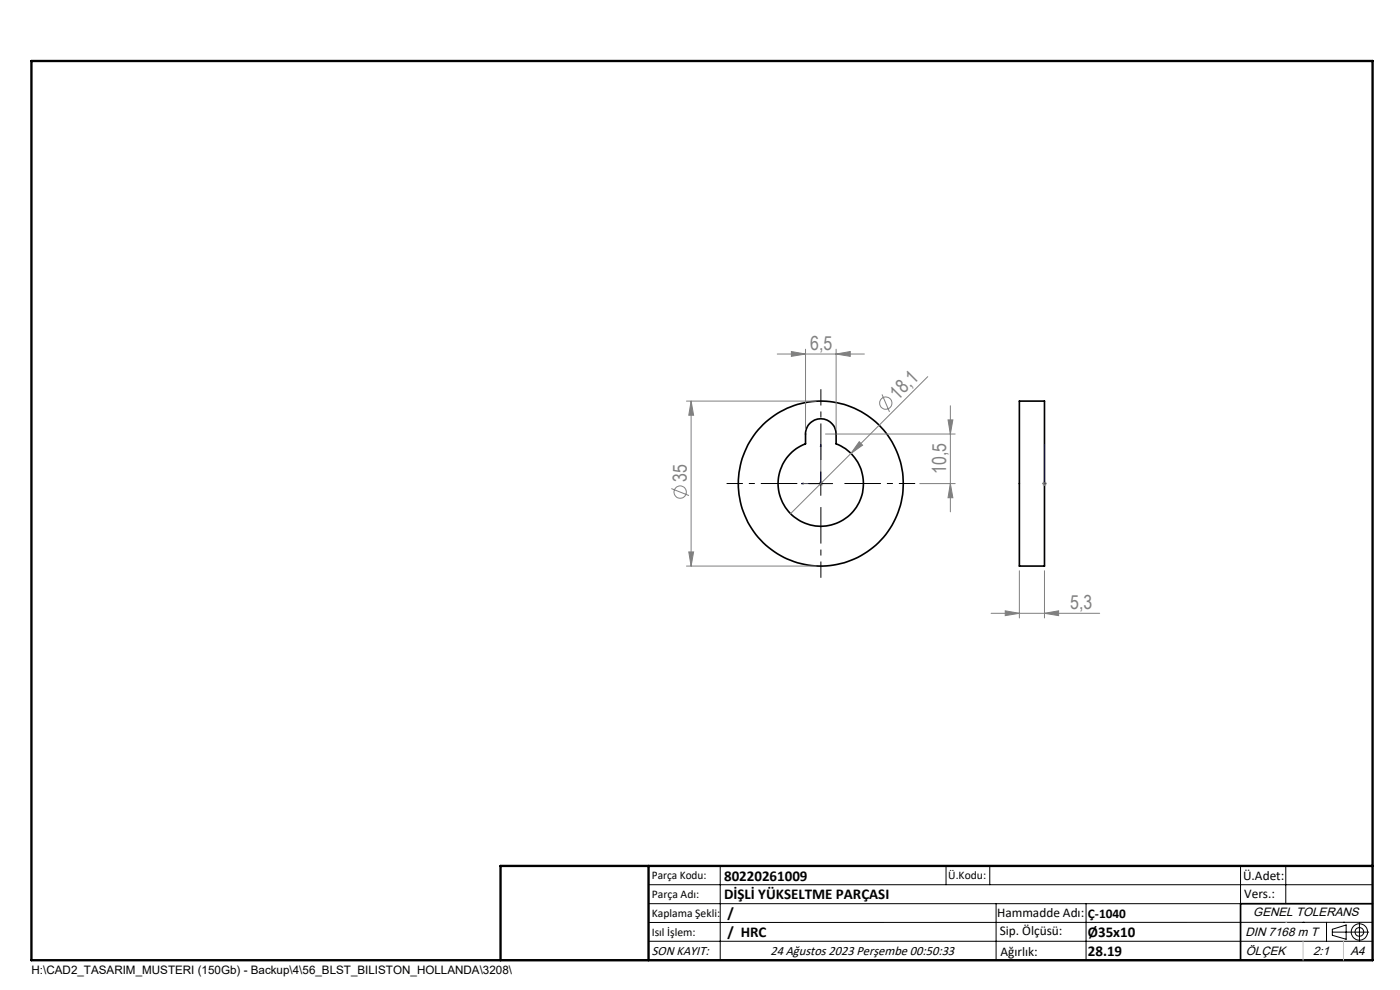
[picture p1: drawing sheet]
<svg xmlns="http://www.w3.org/2000/svg" width="297mm" height="210mm" viewBox="0 0 297 210" stroke-linecap="round" stroke-linejoin="round" font-family="sans-serif">
<g fill="none" stroke="#000" stroke-width=".35">
<path d="M171.7 89.9a3.3 3.3 0 0 1 3.6-.8 3.3 3.3 0 0 1 2.1 3v2a9 9 0 0 1 4 13.9 9 9 0 0 1-14.5 0 9 9 0 0 1 4-13.9v-2.4l.1-.6zM216.3 85.1h5.3v35h-5.3zM291.2 191.7h-28v12M106.2 203.7h185"/>
<circle cx="174.1" cy="102.6" r="17.5"/>
</g>
<g fill="none" stroke="#808080" stroke-width=".21">
<path d="M164.9 75.1h18.5M167.9 74.6l3 .5-3 .5zM170.9 74.1v17M177.4 75.1l3-.5v1zM177.4 74.1v17M196.8 79.9l-16.3 16.3M145.6 85.1h27.5M146.6 85.1v35M146.6 85.1l.5 3h-1zM175.1 92.1h27.5M180.5 96.2l-12.8 12.8M182.3 93.7l.7 .7-2.5 1.8z"/>
<path d="M187.1 83.7l1.6 3.7M201.1 89.1h1l-.5 3zM201.6 86.1v22.5M142.4 103.6l3.8 1.5M146.1 117.1h1l-.5 3zM173.6 102.6h1M173.8 102.2l.7 .7M174.1 102.1v1M195.1 102.6h7.5M201.6 102.6l.5 3h-1zM221.1 102.6h1M221.2 102.2l.7 .7"/>
<path d="M221.6 102.1v1M221.9 102.2l-.7 .7M145.6 120.1h27.5M210.3 130.1h23M213.3 129.6l3 .5-3 .5zM216.3 121.1v10M221.6 130.1l3-.5v1zM221.6 121.1v10"/>
<circle cx="187.9" cy="85.5" r="1.3"/>
<circle cx="144.3" cy="104.4" r="1.3"/>
</g>
<g fill="none" stroke="#000" stroke-width=".21">
<path d="M171.6 102.6h5M174.1 100.1v5M137.6 187.7h153.6M137.6 191.7h153.6M137.6 199.7h153.6M152.8 183.7v20M200.7 183.7v4M210 183.7v4M211.3 191.7v12M230.4 191.7v12M263.2 183.7v20M272.8 183.7v8"/>
<path d="M276.4 195.6h.1M281.4 195.6v4.1M282.6 197.7h7.8M282.6 197.1l3-.9v3l-3-.8zM285 195.6h.1M288.4 195.8v3.8M291.2 195.6l-153.6 .1"/>
<circle cx="288.4" cy="197.7" r="1.74"/>
<circle cx="288.4" cy="197.7" r=".93"/>
</g>
<path d="M174.1 94.3l.1 .4h-.2zM174.1 94.3v8.3h-4.1M221.6 94.3v.4v-.4M221.6 94.3v8.3M170 102.6l.4-.1v.2zM221.6 102.5v.2zM221.6 102.6h.1" fill="none" stroke="#00f" stroke-width=".21"/>
<path d="M174.1 97.6v-15M169.1 102.6h-15M174.1 107.6v15M179.1 102.6h15" fill="none" stroke="#000" stroke-width=".21" stroke-dasharray="15.2 1.3 1.3 1.3" stroke-dashoffset="7.5" stroke-linecap="butt"/>
<path d="M6.7 12.9h284.5v190.8h-284.5zM137.6 183.7v20M291.2 183.7h-185v20" fill="none" stroke="#000" stroke-width=".5"/>
<path d="M272.8 195.6h.1M276.4 199.7v4M285 199.7v4" fill="none" stroke="#c0c0c0" stroke-width=".21"/>
<g fill="#00f">
<path d="M170 102.6l.4 .1v-.2zM174.1 94.3l-.1 .4h.2z"/>
<path d="M221.6 102.5v.2zM221.6 94.3v.4z"/>
</g>
<g fill="#808080">
<path d="M182.3 93.7l.7 .7-2.5 1.8z"/>
<path d="M177.4 75.1l3-.5v1zM167.9 74.6l3 .5-3 .5z"/>
<path d="M213.3 129.6l3 .5-3 .5zM221.6 130.1l3-.5v1z"/>
<path d="M146.6 85.1l.5 3h-1zM146.1 117.1h1l-.5 3zM201.1 89.1h1l-.5 3zM201.6 102.6l.5 3h-1z"/>
</g>
<g font-size="4.1" fill="#808080">
<text x="171.9" y="74.1">6,5</text>
<text x="190.4" y="85" transform="rotate(-45 190.4 85)">18,1</text>
<text x="200.7" y="100.5" transform="rotate(-90 200.7 100.5)">10,5</text>
<text x="145.7" y="102.2" transform="rotate(-90 145.7 102.2)">35</text>
<text x="227" y="129.1">5,3</text>
</g>
<g font-size="3.2">
<text x="153.6" y="190.8">DİŞLİ YÜKSELTME PARÇASI</text>
<text x="153.6" y="186.8">80220261009</text>
<text x="154.3" y="194.8">/</text>
<text x="154.3" y="198.8">/ HRC</text>
<text x="230.8" y="198.7">Ø35x10</text>
<text x="230.8" y="202.8">28.19</text>
</g>
<g font-size="2.8">
<text x="263.7" y="186.7">Ü.Adet:</text>
<text x="263.9" y="190.5">Vers.:</text>
<text x="211.5" y="194.5">Hammadde Adı:</text>
<text x="230.8" y="194.7">Ç-1040</text>
<text x="138.3" y="202.6">SON KAYIT:</text>
<text x="163.4" y="202.6">24 Ağustos 2023 Perşembe 00:50:33</text>
<text x="212.1" y="198.4">Sip. Ölçüsü:</text>
<text x="212.2" y="202.7">Ağırlık:</text>
</g>
<g font-size="2.6">
<text x="265.9" y="194.4">GENEL TOLERANS</text>
<text x="264.2" y="198.5">DIN 7168 m T</text>
<text x="264.3" y="202.6">ÖLÇEK</text>
<text x="278.5" y="202.6">2:1</text>
<text x="286.5" y="202.6">A4</text>
</g>
<g font-size="2.5">
<text x="138.3" y="186.4">Parça Kodu:</text>
<text x="138.3" y="190.5">Parça Adı:</text>
<text x="201.2" y="186.5">Ü.Kodu:</text>
<text x="138.3" y="194.5">Kaplama Şekli:</text>
<text x="138.3" y="198.6">Isıl İşlem:</text>
<text x="6.7" y="206.7">H:\CAD2_TASARIM_MUSTERI (150Gb) - Backup\4\56_BLST_BILISTON_HOLLANDA\3208\</text>
</g>
</svg>
